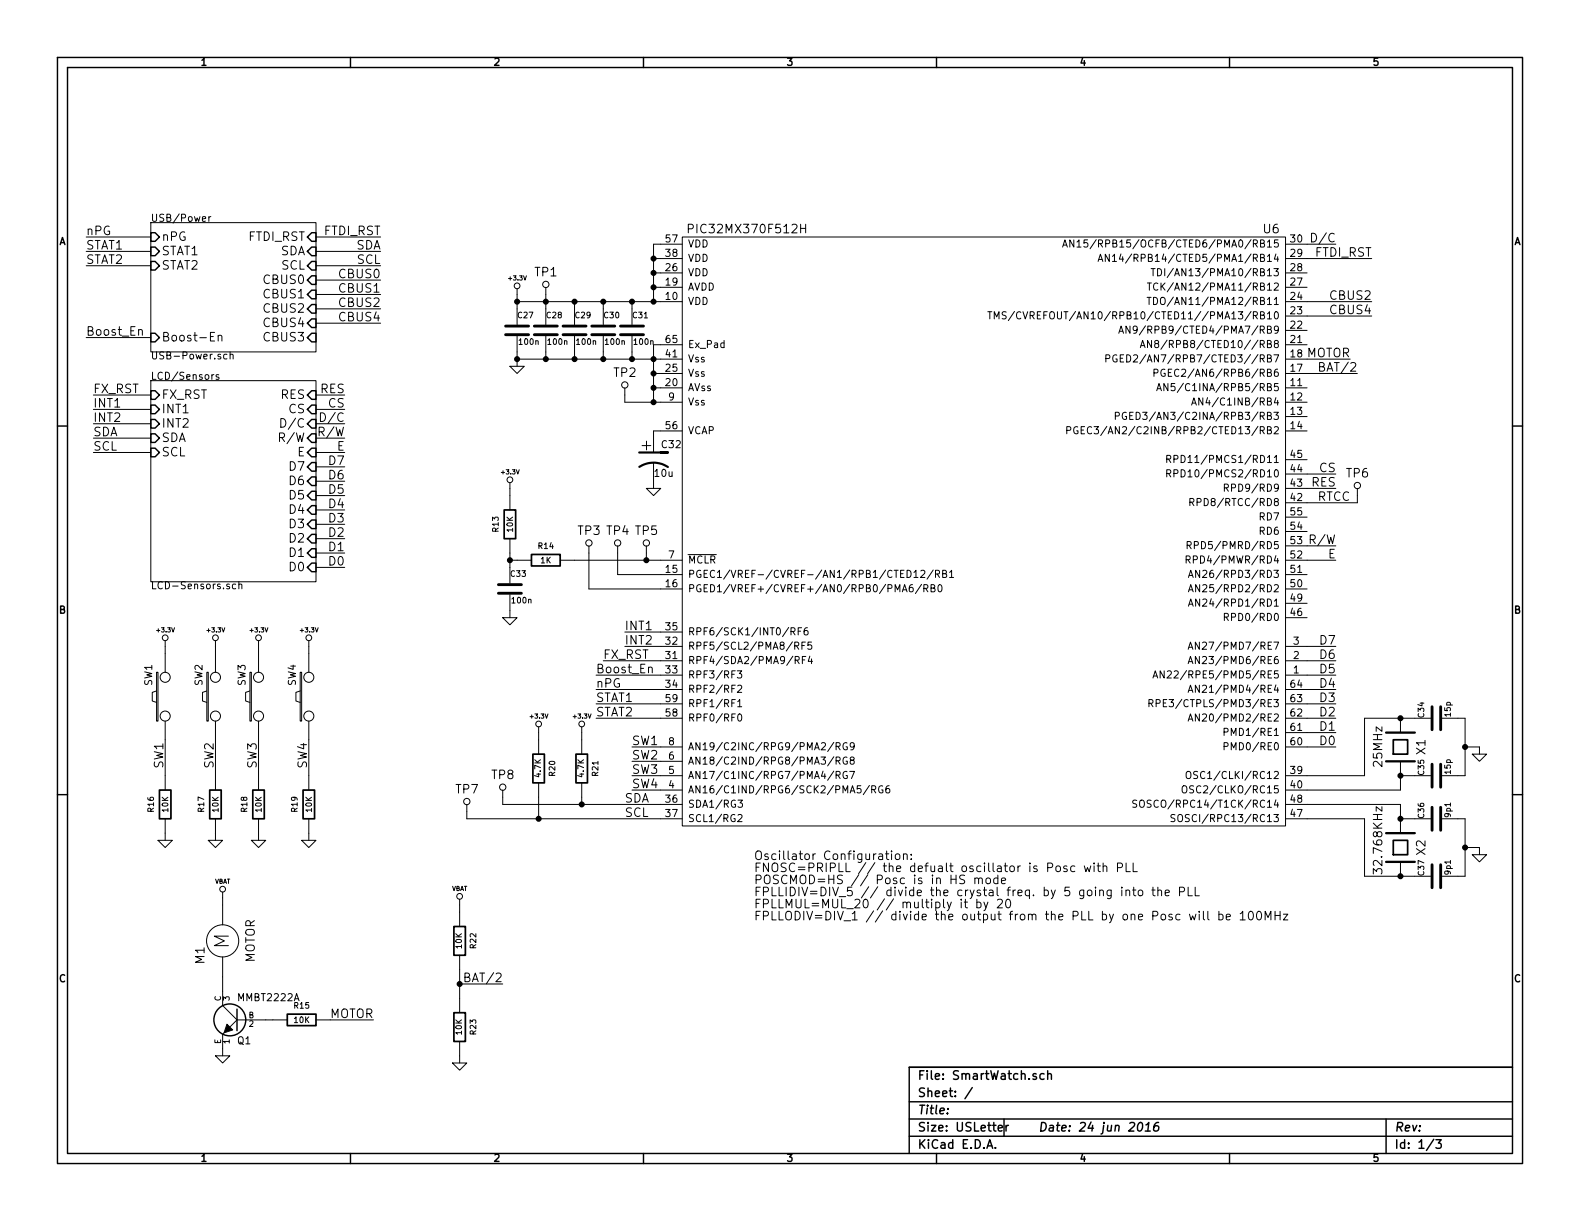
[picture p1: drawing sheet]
EESchema Schematic File Version 2
LIBS:power
LIBS:device
LIBS:transistors
LIBS:conn
LIBS:linear
LIBS:regul
LIBS:74xx
LIBS:cmos4000
LIBS:adc-dac
LIBS:memory
LIBS:xilinx
LIBS:special
LIBS:microcontrollers
LIBS:dsp
LIBS:microchip
LIBS:analog_switches
LIBS:motorola
LIBS:texas
LIBS:intel
LIBS:audio
LIBS:interface
LIBS:digital-audio
LIBS:philips
LIBS:display
LIBS:cypress
LIBS:siliconi
LIBS:opto
LIBS:atmel
LIBS:contrib
LIBS:valves
LIBS:user
LIBS:Hyperdrive!-cache
LIBS:SmartWatch-cache
EELAYER 27 0
EELAYER END
$Descr USLetter 11000 8500
encoding utf-8
Sheet 1 3
Title ""
Date "24 jun 2016"
Rev ""
Comp ""
Comment1 ""
Comment2 ""
Comment3 ""
Comment4 ""
$EndDescr
$Sheet
S 1050 1550 1150 900 
U 57682052
F0 "USB/Power" 50
F1 "USB-Power.sch" 50
F2 "STAT1" I L 1050 1750 60 
F3 "STAT2" I L 1050 1850 60 
F4 "nPG" I L 1050 1650 60 
F5 "Boost-En" I L 1050 2350 60 
F6 "SDA" I R 2200 1750 60 
F7 "SCL" I R 2200 1850 60 
F8 "CBUS0" I R 2200 1950 60 
F9 "CBUS1" I R 2200 2050 60 
F10 "CBUS2" I R 2200 2150 60 
F11 "CBUS3" I R 2200 2350 60 
F12 "CBUS4" I R 2200 2250 60 
F13 "FTDI_RST" I R 2200 1650 60 
$EndSheet
$Sheet
S 1050 2650 1150 1400
U 57699E77
F0 "LCD/Sensors" 50
F1 "LCD-Sensors.sch" 50
F2 "INT1" I L 1050 2850 60 
F3 "INT2" I L 1050 2950 60 
F4 "FX_RST" I L 1050 2750 60 
F5 "SDA" I L 1050 3050 60 
F6 "SCL" I L 1050 3150 60 
F7 "RES" I R 2200 2750 60 
F8 "CS" I R 2200 2850 60 
F9 "D/C" I R 2200 2950 60 
F10 "E" I R 2200 3150 60 
F11 "R/W" I R 2200 3050 60 
F12 "D7" I R 2200 3250 60 
F13 "D6" I R 2200 3350 60 
F14 "D5" I R 2200 3450 60 
F15 "D4" I R 2200 3550 60 
F16 "D3" I R 2200 3650 60 
F17 "D2" I R 2200 3750 60 
F18 "D1" I R 2200 3850 60 
F19 "D0" I R 2200 3950 60 
$EndSheet
$Comp
L PIC32MX370F512H U6
U 1 1
P 6650 3300
F 0 "U6" H 8850 5000 60  0000 C CNN
F 1 "PIC32MX370F512H" H 5200 5000 60  0000 C CNN
F 2 "" H 6750 5200 60  0000 C CNN
F 3 "" H 6750 5200 60  0000 C CNN
	1    6650 3300
	1    0    0    -1  
$EndComp
Text Label 2650 1650 2    60   ~ 0
FTDI_RST
Text Label 2650 1850 2    60   ~ 0
SCL
Text Label 2650 1750 2    60   ~ 0
SDA
Text Label 2650 1950 2    60   ~ 0
CBUS0
Text Label 2650 2050 2    60   ~ 0
CBUS1
Text Label 2650 2150 2    60   ~ 0
CBUS2
Text Label 2650 2250 2    60   ~ 0
CBUS4
Text Label 600  1650 0    60   ~ 0
nPG
Text Label 600  1750 0    60   ~ 0
STAT1
Text Label 600  1850 0    60   ~ 0
STAT2
Text Label 600  2350 0    60   ~ 0
Boost_En
Wire Wire Line
	600  1650 1050 1650
Wire Wire Line
	600  1750 1050 1750
Wire Wire Line
	600  1850 1050 1850
Wire Wire Line
	2200 1650 2650 1650
Wire Wire Line
	2200 1750 2650 1750
Wire Wire Line
	2650 1850 2200 1850
Wire Wire Line
	2200 1950 2650 1950
Wire Wire Line
	2650 2050 2200 2050
Wire Wire Line
	2200 2150 2650 2150
Wire Wire Line
	2650 2250 2200 2250
Wire Wire Line
	600  2350 1050 2350
Text Label 650  2750 0    60   ~ 0
FX_RST
Text Label 650  2850 0    60   ~ 0
INT1
Text Label 650  2950 0    60   ~ 0
INT2
Text Label 650  3050 0    60   ~ 0
SDA
Text Label 650  3150 0    60   ~ 0
SCL
Text Label 2400 2750 2    60   ~ 0
RES
Text Label 2400 2850 2    60   ~ 0
CS
Text Label 2400 2950 2    60   ~ 0
D/C
Text Label 2400 3050 2    60   ~ 0
R/W
Text Label 2400 3150 2    60   ~ 0
E
Text Label 2400 3250 2    60   ~ 0
D7
Text Label 2400 3350 2    60   ~ 0
D6
Text Label 2400 3450 2    60   ~ 0
D5
Text Label 2400 3550 2    60   ~ 0
D4
Text Label 2400 3650 2    60   ~ 0
D3
Text Label 2400 3750 2    60   ~ 0
D2
Text Label 2400 3850 2    60   ~ 0
D1
Text Label 2400 3950 2    60   ~ 0
D0
Wire Wire Line
	2400 2750 2200 2750
Wire Wire Line
	2400 2850 2200 2850
Wire Wire Line
	2200 2950 2400 2950
Wire Wire Line
	2400 3050 2200 3050
Wire Wire Line
	2400 3150 2200 3150
Wire Wire Line
	2400 3250 2200 3250
Wire Wire Line
	2400 3350 2200 3350
Wire Wire Line
	2200 3450 2400 3450
Wire Wire Line
	2400 3550 2200 3550
Wire Wire Line
	2200 3650 2400 3650
Wire Wire Line
	2400 3750 2200 3750
Wire Wire Line
	2200 3850 2400 3850
Wire Wire Line
	2400 3950 2200 3950
Wire Wire Line
	650  2750 1050 2750
Wire Wire Line
	1050 2850 650  2850
Wire Wire Line
	650  2950 1050 2950
Wire Wire Line
	1050 3050 650  3050
Wire Wire Line
	650  3150 1050 3150
$Comp
L CAPPOL C32
U 1 1
P 4550 3200
F 0 "C32" H 4600 3300 50  0000 L CNN
F 1 "10u" H 4550 3100 50  0000 L CNN
F 2 "~" H 4550 3200 60  0000 C CNN
F 3 "~" H 4550 3200 60  0000 C CNN
F 4 "tan" H 4550 3200 60  0001 C CNN "Type"
F 5 "6" H 4550 3200 60  0001 C CNN "Voltage"
F 6 "<3R" H 4550 3200 60  0001 C CNN "ESR"
	1    4550 3200
	1    0    0    -1  
$EndComp
$Comp
L CAP C31
U 1 1
P 4400 2300
F 0 "C31" H 4400 2400 40  0000 L CNN
F 1 "100n" H 4406 2215 40  0000 L CNN
F 2 "~" H 4438 2150 30  0000 C CNN
F 3 "~" H 4400 2300 60  0000 C CNN
	1    4400 2300
	1    0    0    -1  
$EndComp
Wire Wire Line
	3600 2500 4600 2500
Wire Wire Line
	4550 2400 4550 2800
Wire Wire Line
	4350 2800 4600 2800
Wire Wire Line
	4600 2700 4550 2700
Connection ~ 4550 2700
Wire Wire Line
	4600 2600 4550 2600
Connection ~ 4550 2600
Wire Wire Line
	3600 2100 4600 2100
Wire Wire Line
	4550 1700 4550 2100
Wire Wire Line
	4550 1700 4600 1700
Wire Wire Line
	4600 1800 4550 1800
Connection ~ 4550 1800
Wire Wire Line
	4600 1900 4550 1900
Connection ~ 4550 1900
Wire Wire Line
	4600 2000 4550 2000
Connection ~ 4550 2000
Wire Wire Line
	3600 2050 3600 2150
Connection ~ 4550 2100
Wire Wire Line
	3600 2450 3600 2550
Connection ~ 4550 2500
Wire Wire Line
	3800 2450 3800 2500
Connection ~ 3800 2500
Wire Wire Line
	3800 2050 3800 2150
Connection ~ 3800 2100
Wire Wire Line
	4000 2150 4000 2100
Connection ~ 4000 2100
Wire Wire Line
	4000 2450 4000 2500
Connection ~ 4000 2500
Wire Wire Line
	4200 2450 4200 2500
Connection ~ 4200 2500
Wire Wire Line
	4200 2150 4200 2100
Connection ~ 4200 2100
Wire Wire Line
	4400 2150 4400 2100
Connection ~ 4400 2100
Wire Wire Line
	4400 2450 4400 2500
Connection ~ 4400 2500
$Comp
L CAP C30
U 1 1
P 4200 2300
F 0 "C30" H 4200 2400 40  0000 L CNN
F 1 "100n" H 4206 2215 40  0000 L CNN
F 2 "~" H 4238 2150 30  0000 C CNN
F 3 "~" H 4200 2300 60  0000 C CNN
	1    4200 2300
	1    0    0    -1  
$EndComp
$Comp
L CAP C29
U 1 1
P 4000 2300
F 0 "C29" H 4000 2400 40  0000 L CNN
F 1 "100n" H 4006 2215 40  0000 L CNN
F 2 "~" H 4038 2150 30  0000 C CNN
F 3 "~" H 4000 2300 60  0000 C CNN
	1    4000 2300
	1    0    0    -1  
$EndComp
$Comp
L CAP C28
U 1 1
P 3800 2300
F 0 "C28" H 3800 2400 40  0000 L CNN
F 1 "100n" H 3806 2215 40  0000 L CNN
F 2 "~" H 3838 2150 30  0000 C CNN
F 3 "~" H 3800 2300 60  0000 C CNN
	1    3800 2300
	1    0    0    -1  
$EndComp
$Comp
L CAP C27
U 1 1
P 3600 2300
F 0 "C27" H 3600 2400 40  0000 L CNN
F 1 "100n" H 3606 2215 40  0000 L CNN
F 2 "~" H 3638 2150 30  0000 C CNN
F 3 "~" H 3600 2300 60  0000 C CNN
	1    3600 2300
	1    0    0    -1  
$EndComp
$Comp
L GND #PWR01
U 1 1
P 3600 2550
F 0 "#PWR01" H 3600 2550 30  0001 C CNN
F 1 "GND" H 3600 2480 30  0001 C CNN
F 2 "" H 3600 2550 60  0000 C CNN
F 3 "" H 3600 2550 60  0000 C CNN
	1    3600 2550
	1    0    0    -1  
$EndComp
$Comp
L +3.3V #PWR02
U 1 1
P 3600 2050
F 0 "#PWR02" H 3600 2010 30  0001 C CNN
F 1 "+3.3V" H 3600 2160 30  0000 C CNN
F 2 "" H 3600 2050 60  0000 C CNN
F 3 "" H 3600 2050 60  0000 C CNN
	1    3600 2050
	1    0    0    -1  
$EndComp
$Comp
L GND #PWR03
U 1 1
P 4550 3400
F 0 "#PWR03" H 4550 3400 30  0001 C CNN
F 1 "GND" H 4550 3330 30  0001 C CNN
F 2 "" H 4550 3400 60  0000 C CNN
F 3 "" H 4550 3400 60  0000 C CNN
	1    4550 3400
	1    0    0    -1  
$EndComp
Wire Wire Line
	4600 3000 4550 3000
Wire Wire Line
	4550 3000 4550 3050
Wire Wire Line
	4550 3400 4550 3350
Connection ~ 3600 2100
Connection ~ 3600 2500
$Comp
L RES R14
U 1 1
P 3850 3900
F 0 "R14" V 3950 3950 40  0000 C CNN
F 1 "1K" V 3850 3950 40  0000 C CNN
F 2 "~" V 3780 3900 30  0000 C CNN
F 3 "~" H 3850 3900 30  0000 C CNN
	1    3850 3900
	0    -1   -1   0   
$EndComp
$Comp
L RES R13
U 1 1
P 3550 3600
F 0 "R13" V 3650 3650 40  0000 C CNN
F 1 "10K" V 3550 3650 40  0000 C CNN
F 2 "~" V 3480 3600 30  0000 C CNN
F 3 "~" H 3550 3600 30  0000 C CNN
	1    3550 3600
	-1   0    0    1   
$EndComp
$Comp
L CAP C33
U 1 1
P 3550 4100
F 0 "C33" H 3550 4200 40  0000 L CNN
F 1 "100n" H 3556 4015 40  0000 L CNN
F 2 "~" H 3588 3950 30  0000 C CNN
F 3 "~" H 3550 4100 60  0000 C CNN
	1    3550 4100
	1    0    0    -1  
$EndComp
$Comp
L GND #PWR04
U 1 1
P 3550 4300
F 0 "#PWR04" H 3550 4300 30  0001 C CNN
F 1 "GND" H 3550 4230 30  0001 C CNN
F 2 "" H 3550 4300 60  0000 C CNN
F 3 "" H 3550 4300 60  0000 C CNN
	1    3550 4300
	1    0    0    -1  
$EndComp
$Comp
L +3.3V #PWR05
U 1 1
P 3550 3400
F 0 "#PWR05" H 3550 3360 30  0001 C CNN
F 1 "+3.3V" H 3550 3510 30  0000 C CNN
F 2 "" H 3550 3400 60  0000 C CNN
F 3 "" H 3550 3400 60  0000 C CNN
	1    3550 3400
	1    0    0    -1  
$EndComp
Wire Wire Line
	4000 3900 4600 3900
Wire Wire Line
	3600 3900 3550 3900
Wire Wire Line
	3550 3850 3550 3950
Connection ~ 3550 3900
Wire Wire Line
	3550 4250 3550 4300
Wire Wire Line
	3550 3450 3550 3400
$Comp
L TP TP3
U 1 1
P 4100 3800
F 0 "TP3" H 4100 3900 60  0000 C CNN
F 1 "TP" H 4200 3800 60  0001 C CNN
F 2 "~" H 4100 3800 60  0000 C CNN
F 3 "~" H 4100 3800 60  0000 C CNN
	1    4100 3800
	1    0    0    -1  
$EndComp
$Comp
L TP TP4
U 1 1
P 4300 3800
F 0 "TP4" H 4300 3900 60  0000 C CNN
F 1 "TP" H 4400 3800 60  0001 C CNN
F 2 "~" H 4300 3800 60  0000 C CNN
F 3 "~" H 4300 3800 60  0000 C CNN
	1    4300 3800
	1    0    0    -1  
$EndComp
$Comp
L TP TP5
U 1 1
P 4500 3800
F 0 "TP5" H 4500 3900 60  0000 C CNN
F 1 "TP" H 4600 3800 60  0001 C CNN
F 2 "~" H 4500 3800 60  0000 C CNN
F 3 "~" H 4500 3800 60  0000 C CNN
	1    4500 3800
	1    0    0    -1  
$EndComp
Wire Wire Line
	4500 3850 4500 3900
Connection ~ 4500 3900
Wire Wire Line
	4300 3850 4300 4000
Wire Wire Line
	4300 4000 4600 4000
Wire Wire Line
	4100 3850 4100 4100
Wire Wire Line
	4100 4100 4600 4100
$Comp
L TP TP1
U 1 1
P 3800 2000
F 0 "TP1" H 3800 2100 60  0000 C CNN
F 1 "TP" H 3900 2000 60  0001 C CNN
F 2 "~" H 3800 2000 60  0000 C CNN
F 3 "~" H 3800 2000 60  0000 C CNN
	1    3800 2000
	1    0    0    -1  
$EndComp
$Comp
L TP TP2
U 1 1
P 4350 2700
F 0 "TP2" H 4350 2800 60  0000 C CNN
F 1 "TP" H 4450 2700 60  0001 C CNN
F 2 "~" H 4350 2700 60  0000 C CNN
F 3 "~" H 4350 2700 60  0000 C CNN
	1    4350 2700
	1    0    0    -1  
$EndComp
Wire Wire Line
	4350 2800 4350 2750
Connection ~ 4550 2800
$Comp
L CRYSTAL2 X1
U 1 1
P 9750 5200
F 0 "X1" H 9750 5050 60  0000 C CNN
F 1 "25MHz" H 9750 5350 60  0000 C CNN
F 2 "~" H 9750 5200 60  0000 C CNN
F 3 "~" H 9750 5200 60  0000 C CNN
F 4 "ABM8-25.000MHZ-D2Y-T" H 9750 5200 60  0001 C CNN "Type"
F 5 "50" H 9750 5200 60  0001 C CNN "ESR"
	1    9750 5200
	0    -1   -1   0   
$EndComp
$Comp
L CAP C34
U 1 1
P 10000 5000
F 0 "C34" H 10000 5100 40  0000 L CNN
F 1 "15p" H 10006 4915 40  0000 L CNN
F 2 "~" H 10038 4850 30  0000 C CNN
F 3 "~" H 10000 5000 60  0000 C CNN
	1    10000 5000
	0    -1   -1   0   
$EndComp
$Comp
L CAP C35
U 1 1
P 10000 5400
F 0 "C35" H 10000 5500 40  0000 L CNN
F 1 "15p" H 10006 5315 40  0000 L CNN
F 2 "~" H 10038 5250 30  0000 C CNN
F 3 "~" H 10000 5400 60  0000 C CNN
	1    10000 5400
	0    -1   -1   0   
$EndComp
$Comp
L GND #PWR06
U 1 1
P 10300 5250
F 0 "#PWR06" H 10300 5250 30  0001 C CNN
F 1 "GND" H 10300 5180 30  0001 C CNN
F 2 "" H 10300 5250 60  0000 C CNN
F 3 "" H 10300 5250 60  0000 C CNN
	1    10300 5250
	1    0    0    -1  
$EndComp
Wire Wire Line
	10300 5250 10300 5200
Wire Wire Line
	10300 5200 10200 5200
Wire Wire Line
	10200 5000 10200 5400
Wire Wire Line
	10200 5000 10150 5000
Wire Wire Line
	10200 5400 10150 5400
Connection ~ 10200 5200
Connection ~ 9750 5000
Connection ~ 9750 5400
Text Notes 5250 6000 0    60   ~ 0
Oscillator Configuration:\nFNOSC=PRIPLL // the defualt oscillator is Posc with PLL\nPOSCMOD=HS // Posc is in HS mode \nFPLLIDIV=DIV_5 // divide the crystal freq. by 5 going into the PLL\nFPLLMUL=MUL_20 // multiply it by 20 \nFPLLODIV=DIV_1 // divide the output from the PLL by one Posc will be 100MHz
$Comp
L CRYSTAL2 X2
U 1 1
P 9750 5900
F 0 "X2" H 9750 5750 60  0000 C CNN
F 1 "32.768KHz" H 9800 6050 60  0000 C CNN
F 2 "~" H 9750 5900 60  0000 C CNN
F 3 "~" H 9750 5900 60  0000 C CNN
F 4 "9HT10-32.768KBZC-T" H 9750 5900 60  0001 C CNN "Type"
	1    9750 5900
	0    -1   -1   0   
$EndComp
$Comp
L CAP C36
U 1 1
P 10000 5700
F 0 "C36" H 10000 5800 40  0000 L CNN
F 1 "9p1" H 10006 5615 40  0000 L CNN
F 2 "~" H 10038 5550 30  0000 C CNN
F 3 "~" H 10000 5700 60  0000 C CNN
	1    10000 5700
	0    -1   -1   0   
$EndComp
$Comp
L CAP C37
U 1 1
P 10000 6100
F 0 "C37" H 10000 6200 40  0000 L CNN
F 1 "9p1" H 10006 6015 40  0000 L CNN
F 2 "~" H 10038 5950 30  0000 C CNN
F 3 "~" H 10000 6100 60  0000 C CNN
	1    10000 6100
	0    -1   -1   0   
$EndComp
$Comp
L GND #PWR07
U 1 1
P 10300 5950
F 0 "#PWR07" H 10300 5950 30  0001 C CNN
F 1 "GND" H 10300 5880 30  0001 C CNN
F 2 "" H 10300 5950 60  0000 C CNN
F 3 "" H 10300 5950 60  0000 C CNN
	1    10300 5950
	1    0    0    -1  
$EndComp
Wire Wire Line
	10300 5950 10300 5900
Wire Wire Line
	10300 5900 10200 5900
Wire Wire Line
	10200 5700 10200 6100
Wire Wire Line
	10200 5700 10150 5700
Wire Wire Line
	10200 6100 10150 6100
Connection ~ 10200 5900
Connection ~ 9750 5700
Connection ~ 9750 6100
Wire Wire Line
	9100 5400 9500 5400
Wire Wire Line
	9100 5500 9750 5500
Wire Wire Line
	9750 5500 9750 5400
Wire Wire Line
	9750 5400 9850 5400
Wire Wire Line
	9100 5600 9750 5600
Wire Wire Line
	9750 5600 9750 5700
Wire Wire Line
	9750 5700 9850 5700
Wire Wire Line
	9500 5400 9500 5000
Wire Wire Line
	9500 5000 9850 5000
Wire Wire Line
	9500 6100 9850 6100
Wire Wire Line
	9500 6100 9500 5700
Wire Wire Line
	9500 5700 9100 5700
Wire Wire Line
	9100 3500 9450 3500
Text Label 9400 3500 2    60   ~ 0
RTCC
$Comp
L TP TP6
U 1 1
P 9450 3400
F 0 "TP6" H 9450 3500 60  0000 C CNN
F 1 "TP" H 9550 3400 60  0001 C CNN
F 2 "~" H 9450 3400 60  0000 C CNN
F 3 "~" H 9450 3400 60  0000 C CNN
	1    9450 3400
	1    0    0    -1  
$EndComp
Wire Wire Line
	9450 3500 9450 3450
Text Label 4350 5600 0    60   ~ 0
SDA
Text Label 4350 5700 0    60   ~ 0
SCL
Text Label 9300 4500 2    60   ~ 0
D7
Text Label 9300 4600 2    60   ~ 0
D6
Text Label 9300 4700 2    60   ~ 0
D5
Text Label 9300 4800 2    60   ~ 0
D4
Text Label 9300 4900 2    60   ~ 0
D3
Text Label 9300 5000 2    60   ~ 0
D2
Text Label 9300 5100 2    60   ~ 0
D1
Text Label 9300 5200 2    60   ~ 0
D0
Wire Wire Line
	9300 4500 9100 4500
Wire Wire Line
	9300 4600 9100 4600
Wire Wire Line
	9100 4700 9300 4700
Wire Wire Line
	9300 4800 9100 4800
Wire Wire Line
	9100 4900 9300 4900
Wire Wire Line
	9300 5000 9100 5000
Wire Wire Line
	9100 5100 9300 5100
Wire Wire Line
	9300 5200 9100 5200
Text Label 9300 3300 2    60   ~ 0
CS
Wire Wire Line
	9300 3300 9100 3300
Text Label 9300 1700 2    60   ~ 0
D/C
Wire Wire Line
	9100 1700 9300 1700
Text Label 9300 3800 2    60   ~ 0
R/W
Wire Wire Line
	9300 3800 9100 3800
Text Label 9300 3900 2    60   ~ 0
E
Wire Wire Line
	9300 3900 9100 3900
Text Label 9300 3400 2    60   ~ 0
RES
Wire Wire Line
	9300 3400 9100 3400
Text Label 4350 4400 0    60   ~ 0
INT1
Wire Wire Line
	4600 4400 4350 4400
Text Label 4350 4500 0    60   ~ 0
INT2
Wire Wire Line
	4350 4500 4600 4500
Text Label 4200 4600 0    60   ~ 0
FX_RST
Wire Wire Line
	4200 4600 4600 4600
Text Label 4150 4700 0    60   ~ 0
Boost_En
Wire Wire Line
	4150 4700 4600 4700
Text Label 4150 4800 0    60   ~ 0
nPG
Text Label 4150 4900 0    60   ~ 0
STAT1
Text Label 4150 5000 0    60   ~ 0
STAT2
Wire Wire Line
	4150 4800 4600 4800
Wire Wire Line
	4150 4900 4600 4900
Wire Wire Line
	4150 5000 4600 5000
Text Label 9550 1800 2    60   ~ 0
FTDI_RST
Wire Wire Line
	9100 1800 9550 1800
Text Label 9550 2100 2    60   ~ 0
CBUS2
Text Label 9550 2200 2    60   ~ 0
CBUS4
Wire Wire Line
	9100 2100 9550 2100
Wire Wire Line
	9550 2200 9100 2200
$Comp
L SW_PUSH SW1
U 1 1
P 1150 4850
F 0 "SW1" H 1300 4960 50  0000 C CNN
F 1 "SW_PUSH" H 1150 4770 50  0001 C CNN
F 2 "~" H 1150 4850 60  0000 C CNN
F 3 "~" H 1150 4850 60  0000 C CNN
	1    1150 4850
	0    -1   -1   0   
$EndComp
$Comp
L RES R16
U 1 1
P 1150 5550
F 0 "R16" V 1250 5600 40  0000 C CNN
F 1 "10K" V 1150 5600 40  0000 C CNN
F 2 "~" V 1080 5550 30  0000 C CNN
F 3 "~" H 1150 5550 30  0000 C CNN
	1    1150 5550
	-1   0    0    1   
$EndComp
$Comp
L +3.3V #PWR08
U 1 1
P 1150 4500
F 0 "#PWR08" H 1150 4460 30  0001 C CNN
F 1 "+3.3V" H 1150 4610 30  0000 C CNN
F 2 "" H 1150 4500 60  0000 C CNN
F 3 "" H 1150 4500 60  0000 C CNN
	1    1150 4500
	1    0    0    -1  
$EndComp
$Comp
L GND #PWR09
U 1 1
P 1150 5850
F 0 "#PWR09" H 1150 5850 30  0001 C CNN
F 1 "GND" H 1150 5780 30  0001 C CNN
F 2 "" H 1150 5850 60  0000 C CNN
F 3 "" H 1150 5850 60  0000 C CNN
	1    1150 5850
	1    0    0    -1  
$EndComp
Wire Wire Line
	1150 5150 1150 5400
Wire Wire Line
	1150 4550 1150 4500
Wire Wire Line
	1150 5800 1150 5850
Text Label 1150 5350 1    60   ~ 0
SW1
$Comp
L SW_PUSH SW2
U 1 1
P 1500 4850
F 0 "SW2" H 1650 4960 50  0000 C CNN
F 1 "SW_PUSH" H 1500 4770 50  0001 C CNN
F 2 "~" H 1500 4850 60  0000 C CNN
F 3 "~" H 1500 4850 60  0000 C CNN
	1    1500 4850
	0    -1   -1   0   
$EndComp
$Comp
L RES R17
U 1 1
P 1500 5550
F 0 "R17" V 1600 5600 40  0000 C CNN
F 1 "10K" V 1500 5600 40  0000 C CNN
F 2 "~" V 1430 5550 30  0000 C CNN
F 3 "~" H 1500 5550 30  0000 C CNN
	1    1500 5550
	-1   0    0    1   
$EndComp
$Comp
L +3.3V #PWR010
U 1 1
P 1500 4500
F 0 "#PWR010" H 1500 4460 30  0001 C CNN
F 1 "+3.3V" H 1500 4610 30  0000 C CNN
F 2 "" H 1500 4500 60  0000 C CNN
F 3 "" H 1500 4500 60  0000 C CNN
	1    1500 4500
	1    0    0    -1  
$EndComp
$Comp
L GND #PWR011
U 1 1
P 1500 5850
F 0 "#PWR011" H 1500 5850 30  0001 C CNN
F 1 "GND" H 1500 5780 30  0001 C CNN
F 2 "" H 1500 5850 60  0000 C CNN
F 3 "" H 1500 5850 60  0000 C CNN
	1    1500 5850
	1    0    0    -1  
$EndComp
Wire Wire Line
	1500 5150 1500 5400
Wire Wire Line
	1500 4550 1500 4500
Wire Wire Line
	1500 5800 1500 5850
Text Label 1500 5350 1    60   ~ 0
SW2
$Comp
L SW_PUSH SW3
U 1 1
P 1800 4850
F 0 "SW3" H 1950 4960 50  0000 C CNN
F 1 "SW_PUSH" H 1800 4770 50  0001 C CNN
F 2 "~" H 1800 4850 60  0000 C CNN
F 3 "~" H 1800 4850 60  0000 C CNN
	1    1800 4850
	0    -1   -1   0   
$EndComp
$Comp
L RES R18
U 1 1
P 1800 5550
F 0 "R18" V 1900 5600 40  0000 C CNN
F 1 "10K" V 1800 5600 40  0000 C CNN
F 2 "~" V 1730 5550 30  0000 C CNN
F 3 "~" H 1800 5550 30  0000 C CNN
	1    1800 5550
	-1   0    0    1   
$EndComp
$Comp
L +3.3V #PWR012
U 1 1
P 1800 4500
F 0 "#PWR012" H 1800 4460 30  0001 C CNN
F 1 "+3.3V" H 1800 4610 30  0000 C CNN
F 2 "" H 1800 4500 60  0000 C CNN
F 3 "" H 1800 4500 60  0000 C CNN
	1    1800 4500
	1    0    0    -1  
$EndComp
$Comp
L GND #PWR013
U 1 1
P 1800 5850
F 0 "#PWR013" H 1800 5850 30  0001 C CNN
F 1 "GND" H 1800 5780 30  0001 C CNN
F 2 "" H 1800 5850 60  0000 C CNN
F 3 "" H 1800 5850 60  0000 C CNN
	1    1800 5850
	1    0    0    -1  
$EndComp
Wire Wire Line
	1800 5150 1800 5400
Wire Wire Line
	1800 4550 1800 4500
Wire Wire Line
	1800 5800 1800 5850
Text Label 1800 5350 1    60   ~ 0
SW3
$Comp
L SW_PUSH SW4
U 1 1
P 2150 4850
F 0 "SW4" H 2300 4960 50  0000 C CNN
F 1 "SW_PUSH" H 2150 4770 50  0001 C CNN
F 2 "~" H 2150 4850 60  0000 C CNN
F 3 "~" H 2150 4850 60  0000 C CNN
	1    2150 4850
	0    -1   -1   0   
$EndComp
$Comp
L RES R19
U 1 1
P 2150 5550
F 0 "R19" V 2250 5600 40  0000 C CNN
F 1 "10K" V 2150 5600 40  0000 C CNN
F 2 "~" V 2080 5550 30  0000 C CNN
F 3 "~" H 2150 5550 30  0000 C CNN
	1    2150 5550
	-1   0    0    1   
$EndComp
$Comp
L +3.3V #PWR014
U 1 1
P 2150 4500
F 0 "#PWR014" H 2150 4460 30  0001 C CNN
F 1 "+3.3V" H 2150 4610 30  0000 C CNN
F 2 "" H 2150 4500 60  0000 C CNN
F 3 "" H 2150 4500 60  0000 C CNN
	1    2150 4500
	1    0    0    -1  
$EndComp
$Comp
L GND #PWR015
U 1 1
P 2150 5850
F 0 "#PWR015" H 2150 5850 30  0001 C CNN
F 1 "GND" H 2150 5780 30  0001 C CNN
F 2 "" H 2150 5850 60  0000 C CNN
F 3 "" H 2150 5850 60  0000 C CNN
	1    2150 5850
	1    0    0    -1  
$EndComp
Wire Wire Line
	2150 5150 2150 5400
Wire Wire Line
	2150 4550 2150 4500
Wire Wire Line
	2150 5800 2150 5850
Text Label 2150 5350 1    60   ~ 0
SW4
Text Label 4400 5200 0    60   ~ 0
SW1
Text Label 4400 5300 0    60   ~ 0
SW2
Text Label 4400 5400 0    60   ~ 0
SW3
Text Label 4400 5500 0    60   ~ 0
SW4
Wire Wire Line
	4600 5500 4400 5500
Wire Wire Line
	4400 5400 4600 5400
Wire Wire Line
	4600 5300 4400 5300
Wire Wire Line
	4400 5200 4600 5200
$Comp
L MOTOR M1
U 1 1
P 1550 6550
F 0 "M1" H 1450 6700 60  0000 C CNN
F 1 "MOTOR" H 1550 6350 60  0000 C CNN
F 2 "~" H 1550 6550 60  0000 C CNN
F 3 "~" H 1550 6550 60  0000 C CNN
	1    1550 6550
	0    -1   -1   0   
$EndComp
$Comp
L NPN Q1
U 1 1
P 1650 7100
F 0 "Q1" H 1650 6950 50  0000 R CNN
F 1 "MMBT2222A" H 1650 7250 50  0000 R CNN
F 2 "~" H 1650 7100 60  0000 C CNN
F 3 "~" H 1650 7100 60  0000 C CNN
	1    1650 7100
	-1   0    0    -1  
$EndComp
$Comp
L GND #PWR016
U 1 1
P 1550 7350
F 0 "#PWR016" H 1550 7350 30  0001 C CNN
F 1 "GND" H 1550 7280 30  0001 C CNN
F 2 "" H 1550 7350 60  0000 C CNN
F 3 "" H 1550 7350 60  0000 C CNN
	1    1550 7350
	1    0    0    -1  
$EndComp
Wire Wire Line
	1550 7300 1550 7350
$Comp
L VBAT #PWR017
U 1 1
P 1550 6250
F 0 "#PWR017" H 1550 6210 30  0001 C CNN
F 1 "VBAT" H 1550 6360 30  0000 C CNN
F 2 "~" H 1550 6250 60  0000 C CNN
F 3 "~" H 1550 6250 60  0000 C CNN
	1    1550 6250
	1    0    0    -1  
$EndComp
Wire Wire Line
	1550 6300 1550 6250
Wire Wire Line
	1550 6800 1550 6900
$Comp
L RES R15
U 1 1
P 2150 7100
F 0 "R15" V 2250 7150 40  0000 C CNN
F 1 "10K" V 2150 7150 40  0000 C CNN
F 2 "~" V 2080 7100 30  0000 C CNN
F 3 "~" H 2150 7100 30  0000 C CNN
	1    2150 7100
	0    -1   -1   0   
$EndComp
Wire Wire Line
	1900 7100 1850 7100
Wire Wire Line
	2300 7100 2600 7100
Text Label 2600 7100 2    60   ~ 0
MOTOR
Wire Wire Line
	9100 2500 9400 2500
Text Label 9400 2500 2    60   ~ 0
MOTOR
$Comp
L TP TP8
U 1 1
P 3500 5500
F 0 "TP8" H 3500 5600 60  0000 C CNN
F 1 "TP" H 3600 5500 60  0001 C CNN
F 2 "~" H 3500 5500 60  0000 C CNN
F 3 "~" H 3500 5500 60  0000 C CNN
	1    3500 5500
	1    0    0    -1  
$EndComp
$Comp
L TP TP7
U 1 1
P 3250 5600
F 0 "TP7" H 3250 5700 60  0000 C CNN
F 1 "TP" H 3350 5600 60  0001 C CNN
F 2 "~" H 3250 5600 60  0000 C CNN
F 3 "~" H 3250 5600 60  0000 C CNN
	1    3250 5600
	1    0    0    -1  
$EndComp
Wire Wire Line
	4600 2400 4550 2400
$Comp
L RES R20
U 1 1
P 3750 5400
F 0 "R20" V 3850 5450 40  0000 C CNN
F 1 "4.7K" V 3750 5450 40  0000 C CNN
F 2 "~" V 3680 5400 30  0000 C CNN
F 3 "~" H 3750 5400 30  0000 C CNN
	1    3750 5400
	1    0    0    -1  
$EndComp
$Comp
L RES R21
U 1 1
P 4050 5400
F 0 "R21" V 4150 5450 40  0000 C CNN
F 1 "4.7K" V 4050 5450 40  0000 C CNN
F 2 "~" V 3980 5400 30  0000 C CNN
F 3 "~" H 4050 5400 30  0000 C CNN
	1    4050 5400
	1    0    0    -1  
$EndComp
Wire Wire Line
	3500 5600 4600 5600
Wire Wire Line
	4050 5600 4050 5550
Wire Wire Line
	3750 5550 3750 5700
Wire Wire Line
	3250 5700 4600 5700
$Comp
L +3.3V #PWR018
U 1 1
P 3750 5100
F 0 "#PWR018" H 3750 5060 30  0001 C CNN
F 1 "+3.3V" H 3750 5210 30  0000 C CNN
F 2 "" H 3750 5100 60  0000 C CNN
F 3 "" H 3750 5100 60  0000 C CNN
	1    3750 5100
	1    0    0    -1  
$EndComp
$Comp
L +3.3V #PWR019
U 1 1
P 4050 5100
F 0 "#PWR019" H 4050 5060 30  0001 C CNN
F 1 "+3.3V" H 4050 5210 30  0000 C CNN
F 2 "" H 4050 5100 60  0000 C CNN
F 3 "" H 4050 5100 60  0000 C CNN
	1    4050 5100
	1    0    0    -1  
$EndComp
Wire Wire Line
	4050 5100 4050 5150
Wire Wire Line
	3750 5100 3750 5150
$Comp
L RES R22
U 1 1
P 3200 6600
F 0 "R22" V 3300 6650 40  0000 C CNN
F 1 "10K" V 3200 6650 40  0000 C CNN
F 2 "~" V 3130 6600 30  0000 C CNN
F 3 "~" H 3200 6600 30  0000 C CNN
	1    3200 6600
	1    0    0    -1  
$EndComp
$Comp
L RES R23
U 1 1
P 3200 7200
F 0 "R23" V 3300 7250 40  0000 C CNN
F 1 "10K" V 3200 7250 40  0000 C CNN
F 2 "~" V 3130 7200 30  0000 C CNN
F 3 "~" H 3200 7200 30  0000 C CNN
	1    3200 7200
	1    0    0    -1  
$EndComp
$Comp
L VBAT #PWR020
U 1 1
P 3200 6300
F 0 "#PWR020" H 3200 6260 30  0001 C CNN
F 1 "VBAT" H 3200 6410 30  0000 C CNN
F 2 "~" H 3200 6300 60  0000 C CNN
F 3 "~" H 3200 6300 60  0000 C CNN
	1    3200 6300
	1    0    0    -1  
$EndComp
$Comp
L GND #PWR021
U 1 1
P 3200 7400
F 0 "#PWR021" H 3200 7400 30  0001 C CNN
F 1 "GND" H 3200 7330 30  0001 C CNN
F 2 "" H 3200 7400 60  0000 C CNN
F 3 "" H 3200 7400 60  0000 C CNN
	1    3200 7400
	1    0    0    -1  
$EndComp
Wire Wire Line
	3200 7350 3200 7400
Wire Wire Line
	3200 6950 3200 6750
Wire Wire Line
	3200 6350 3200 6300
Wire Wire Line
	3200 6850 3500 6850
Connection ~ 3200 6850
Text Label 3500 6850 2    60   ~ 0
BAT/2
Text Label 9450 2600 2    60   ~ 0
BAT/2
Wire Wire Line
	9450 2600 9100 2600
Wire Wire Line
	3500 5600 3500 5550
Connection ~ 4050 5600
Wire Wire Line
	3250 5650 3250 5700
Connection ~ 3750 5700
$EndSCHEMATC
